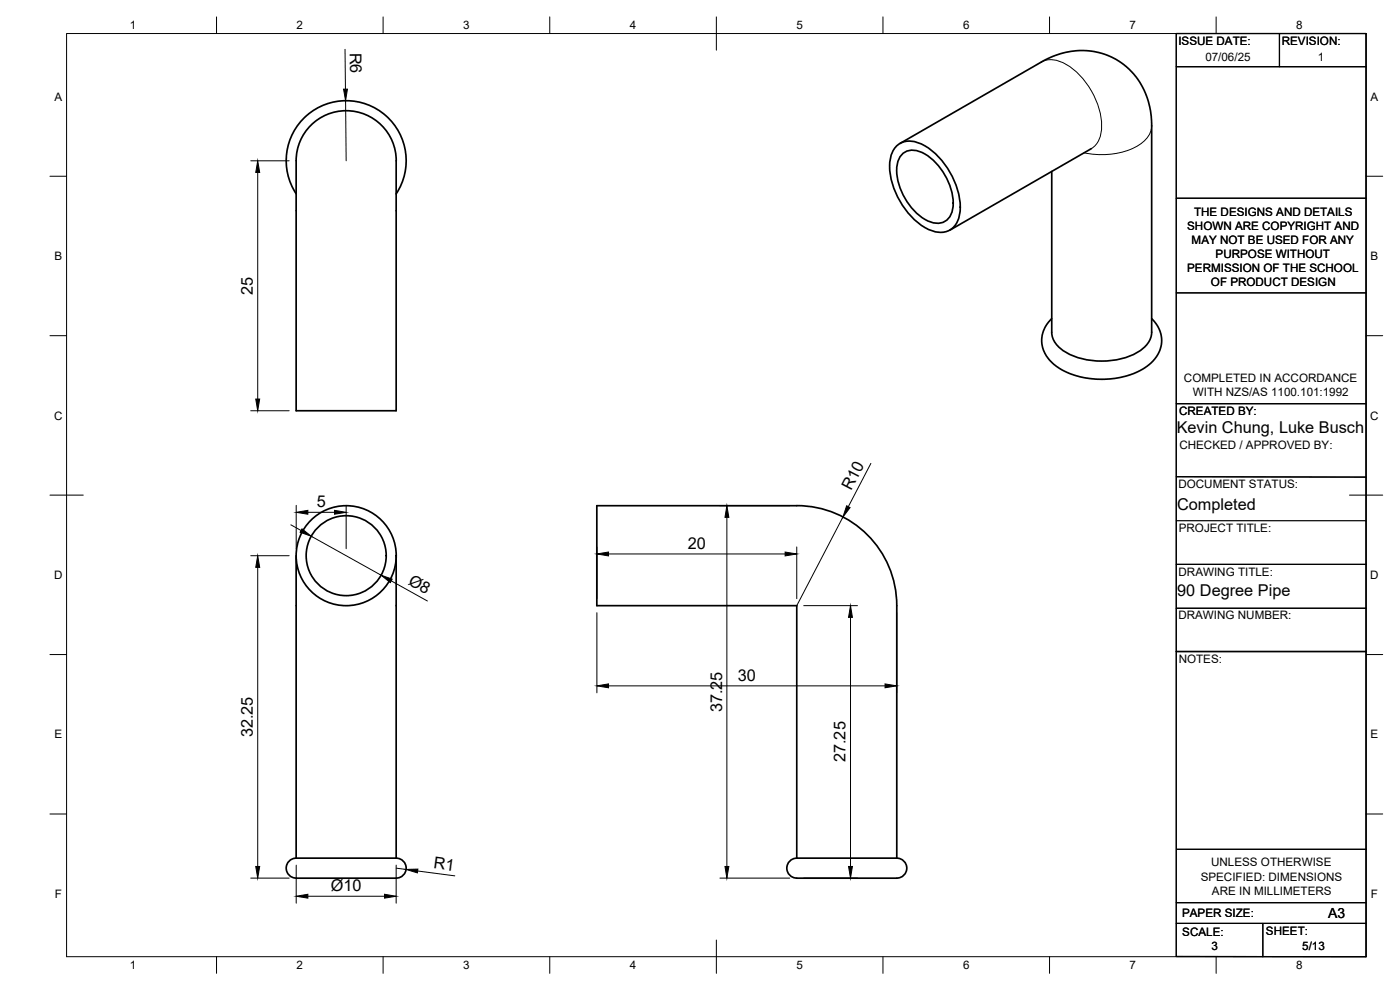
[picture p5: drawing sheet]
<svg xmlns="http://www.w3.org/2000/svg" width="420mm" height="297mm" viewBox="0 0 420 297" stroke-linecap="round" stroke-linejoin="round" font-family="sans-serif">
<!-- layer: Visible -->
<g fill="none" stroke="#000" stroke-width=".51">
<path d="M93.3 37.6a15.1 15.1 0 0 1 17.3-2.8 15.1 15.1 0 0 1 8.3 15.4v73h-30v-74.3a15.1 15.1 0 0 1 4.4-11.3zM118.9 58.2a18 18 0 0 0-15-28 18 18 0 0 0-15 28M269.3 43.6a7 7 0 0 1 8.3 .2 23 23 0 0 1 10.5 19.7 6.1 6.1 0 0 1-5.8 6.2 14.2 14.2 0 0 1-10.1-6.2 21.2 21.2 0 0 1-4.9-16.2 6.7 6.7 0 0 1 2-3.7zM270.1 43l42.7-24.6 3.8-1.7 4.9-1.3 2.6-.2 3.5 .2 2.2 .4 2.8 .9 2.3 1.1 2.6 1.8 2.7 2.5 2.6 3.9 1.8 4.4 .9 4.5 .1 64.8a8.2 8.2 0 0 1-5.6 6.7 23.2 23.2 0 0 1-21.1-1.3 6.9 6.9 0 0 1-3.3-5.4v-48.3M270.9 46.2a5.4 5.4 0 0 1 6.7 0 18.4 18.4 0 0 1 8.4 16 4.8 4.8 0 0 1-7.3 4.2 18.1 18.1 0 0 1-9.5-16.6 5.9 5.9 0 0 1 1.7-3.6zM327.5 44.6l-42.4 24.5M315.6 95.6l-1.3 1.6-1.2 2.2-.5 2.4 .3 2.3 .8 2.2 1.3 1.8 1.9 1.7 2.1 1.3 2.5 1.2 3.1 .9 3.3 .5 3.4 .1 3.4-.3 3.2-.7 3-1 2.6-1.4a9.2 9.2 0 0 0 4.6-11l-.9-1.9-1.6-1.9M88.9 166.7v90.8M118.9 166.7v90.8M88.9 257.5h30M88.9 257.5a3 3 0 0 0-3 3.3 3 3 0 0 0 3.6 2.7h21.9a38.3 38.3 0 0 0 8.8-.3 3 3 0 0 0 1.6-3.4 3 3 0 0 0-2.9-2.3M239.1 257.5v-75.8h-60v-30h60a30 30 0 0 1 30 30v75.8"/>
<path d="M239.1 257.5h30M239.1 257.5a3 3 0 0 0-2.9 3.3 3 3 0 0 0 3.6 2.7h21.8a38.3 38.3 0 0 0 8.9-.3 3 3 0 0 0 1.6-3.4 3 3 0 0 0-3-2.3"/>
<circle cx="103.9" cy="166.7" r="15"/>
<circle cx="103.9" cy="166.7" r="12"/>
</g>
<!-- layer: Visible Narrow -->
<path d="M312.5 18.6a8.2 8.2 0 0 1 8.7 1.5 23.1 23.1 0 0 1 9.4 18.9 6.9 6.9 0 0 1-3.1 5.6M345.6 37.8a7.8 7.8 0 0 1-5.3 6.6 24 24 0 0 1-14.9 1.5" fill="none" stroke="#000" stroke-width=".3"/>
<!-- layer: BORDER -->
<g fill="none" stroke="#000" stroke-width=".3">
<path d="M20 10.1h390v276.9h-390zM65 5.1v5M115 5.1v5M165 5.1v5M215 5.1v10M265 5.1v5M315 5.1v5M365 5.1v5M15 52.9h5M410 52.9h5M15 100.7h5M410 100.7h5"/>
<path d="M15 148.6h10M405 148.6h10M15 196.4h5M410 196.4h5M15 244.2h5M410 244.2h5M65 287v5M115 287v5M165 287v5M215 282.1v9.9M265 287v5M315 287v5"/>
<path d="M365 287v5"/>
</g>
<!-- layer: TITLEBLOCK -->
<g fill="none" stroke="#000" stroke-width=".36">
<path d="M353 10.1h57v276.9h-57zM384 10.1v9.9M353 20h57M353 59.5h57M353 87.9h57M353 121.1h57M353 156.2h57M353 143l57 .2M353 169.3h57M353 195.5h57M353 182.5h57M353.1 254.8h57"/>
<path d="M353 270.8h56.9M353 277.1h57M379 277.1v9.9"/>
</g>
<!-- layer: FD_Dimensions -->
<g fill="none" stroke="#000" stroke-width=".3">
<path d="M103.5 14.8l.2 11.9M103.7 30.2l.2 18M75.2 48.2h11.6M77.3 51.7v68M75.2 123.2h11.6M261.4 139l-6.8 13M87.3 157.5l3.1 1.7M88.9 151.6v13M92.4 153.7h8M103.9 151.6v13M216 151.7h21M218.1 155.2v104.8"/>
<path d="M253 155.1l-13.9 26.6M75.2 166.7h11.6M77.3 170.2v89.8M93.4 160.9l21 11.7M117.4 174.3l10.9 6M179.1 164.1v15.5M182.6 166.2h53M239.1 164.1v15.5M179.1 183.8v24.1M241.2 181.7h16.1M255.2 185.2v74.8M269.1 183.8v24.1"/>
<path d="M182.6 205.8h83M88.9 259.6v11.4M118.9 259.6v11.4M75.2 263.5h11.6M92.4 268.9h23M118.9 260.5l3 .4M125.3 261.3l11.2 1.5M216 263.5h21M241.2 263.5h16.1"/>
</g>
<g fill="#000" stroke="#000" stroke-width=".3">
<path d="M103.1 26.7h1.2l-.6 3.5zM77.3 48.2l.6 3.5h-1.1zM76.8 119.7h1.1l-.6 3.5zM90.6 158.7l2.8 2.2-3.3-1.2zM88.9 153.7l3.5-.6v1.2zM100.4 153.1l3.5 .6-3.5 .6zM218.1 151.7l.6 3.5h-1.1zM254.1 151.8l1 .5-2.1 2.8zM77.3 166.7l.6 3.5h-1.1zM114.4 172.6l3.3 1.2-.6 1zM179.1 166.2l3.5-.6v1.2zM235.6 165.6l3.5 .6-3.5 .6z"/>
<path d="M255.2 181.7l.6 3.5h-1.1zM179.1 205.8l3.5-.6v1.2zM265.6 205.2l3.5 .6-3.5 .6zM76.8 260h1.1l-.6 3.5zM217.6 260h1.1l-.6 3.5zM254.7 260h1.1l-.6 3.5zM88.9 268.9l3.5-.6v1.2zM115.4 268.3l3.5 .6-3.5 .6zM121.9 260.9l3.5-.1-.1 1.1z"/>
</g>
<g font-size="4.9">
<text x="105" y="15.8" transform="rotate(89 105 15.8)">R6</text>
<text x="75.9" y="88.4" transform="rotate(-90 75.9 88.4)">25</text>
<text x="353.1" y="129.9">Kevin Chung, Luke Busch</text>
<text x="255.4" y="147.3" transform="rotate(-63 255.4 147.3)">R10</text>
<text x="95" y="152.3">5</text>
<text x="353.3" y="153">Completed</text>
<text x="206.5" y="164.7">20</text>
<text x="122.3" y="175.2" transform="rotate(29 122.3 175.2)">Ø8</text>
<text x="353.3" y="178.7">90 Degree Pipe</text>
<text x="221.4" y="204.3">30</text>
<text x="216.7" y="213.7" transform="rotate(-90 216.7 213.7)">37.25</text>
<text x="75.9" y="221.2" transform="rotate(-90 75.9 221.2)">32.25</text>
<text x="253.8" y="228.7" transform="rotate(-90 253.8 228.7)">27.25</text>
<text x="130" y="260.5" transform="rotate(8 130 260.5)">R1</text>
<text x="99.3" y="267.4">Ø10</text>
</g>
<text font-size="4.2" x="398.6" y="275.5">A3</text>
<g font-size="3.5">
<text x="39" y="8.8">1</text>
<text x="89" y="8.8">2</text>
<text x="139" y="8.8">3</text>
<text x="189" y="8.8">4</text>
<text x="239" y="8.8">5</text>
<text x="289" y="8.8">6</text>
<text x="339" y="8.8">7</text>
<text x="389" y="8.8">8</text>
<text x="353.7" y="13.6">ISSUE DATE:</text>
<text x="384.7" y="13.6">REVISION:</text>
<text x="361.7" y="18.2">07/06/25</text>
<text x="395.5" y="18.2">1</text>
<text x="16.3" y="30.2">A</text>
<text x="411.3" y="30.2">A</text>
<text x="358.4" y="64.7">THE DESIGNS AND DETAILS</text>
<text x="356.3" y="68.9">SHOWN ARE COPYRIGHT AND</text>
<text x="357.6" y="73.1">MAY NOT BE USED FOR ANY</text>
<text x="364.8" y="77.4">PURPOSE WITHOUT</text>
<text x="16.3" y="78">B</text>
<text x="356.3" y="81.6">PERMISSION OF THE SCHOOL</text>
<text x="411.3" y="78">B</text>
<text x="363.4" y="85.8">OF PRODUCT DESIGN</text>
<text x="355.3" y="114.6">COMPLETED IN ACCORDANCE</text>
<text x="358" y="118.8">WITH NZS/AS 1100.101:1992</text>
<text x="16.2" y="125.9">C</text>
<text x="353.9" y="124.6">CREATED BY:</text>
<text x="411.2" y="125.9">C</text>
<text x="353.9" y="134.7">CHECKED / APPROVED BY:</text>
<text x="353.7" y="146.4">DOCUMENT STATUS:</text>
<text x="353.8" y="159.8">PROJECT TITLE:</text>
<text x="16.2" y="173.7">D</text>
<text x="353.7" y="172.7">DRAWING TITLE:</text>
<text x="411.2" y="173.7">D</text>
<text x="353.7" y="185.9">DRAWING NUMBER:</text>
<text x="353.8" y="198.9">NOTES:</text>
<text x="16.3" y="221.6">E</text>
<text x="411.3" y="221.6">E</text>
<text x="363.5" y="260">UNLESS OTHERWISE</text>
<text x="16.4" y="269.4">F</text>
<text x="360.3" y="264.2">SPECIFIED: DIMENSIONS</text>
<text x="363.7" y="268.4">ARE IN MILLIMETERS</text>
<text x="411.4" y="269.4">F</text>
<text x="354.8" y="275.2">PAPER SIZE:</text>
<text x="354.8" y="280.8">SCALE:</text>
<text x="379.9" y="280.6">SHEET:</text>
<text x="363.6" y="284.9">3</text>
<text x="390.8" y="285">5/13</text>
<text x="39" y="290.8">1</text>
<text x="89" y="290.8">2</text>
<text x="139" y="290.8">3</text>
<text x="189" y="290.8">4</text>
<text x="239" y="290.8">5</text>
<text x="289" y="290.8">6</text>
<text x="339" y="290.8">7</text>
<text x="389" y="290.8">8</text>
</g>
</svg>
